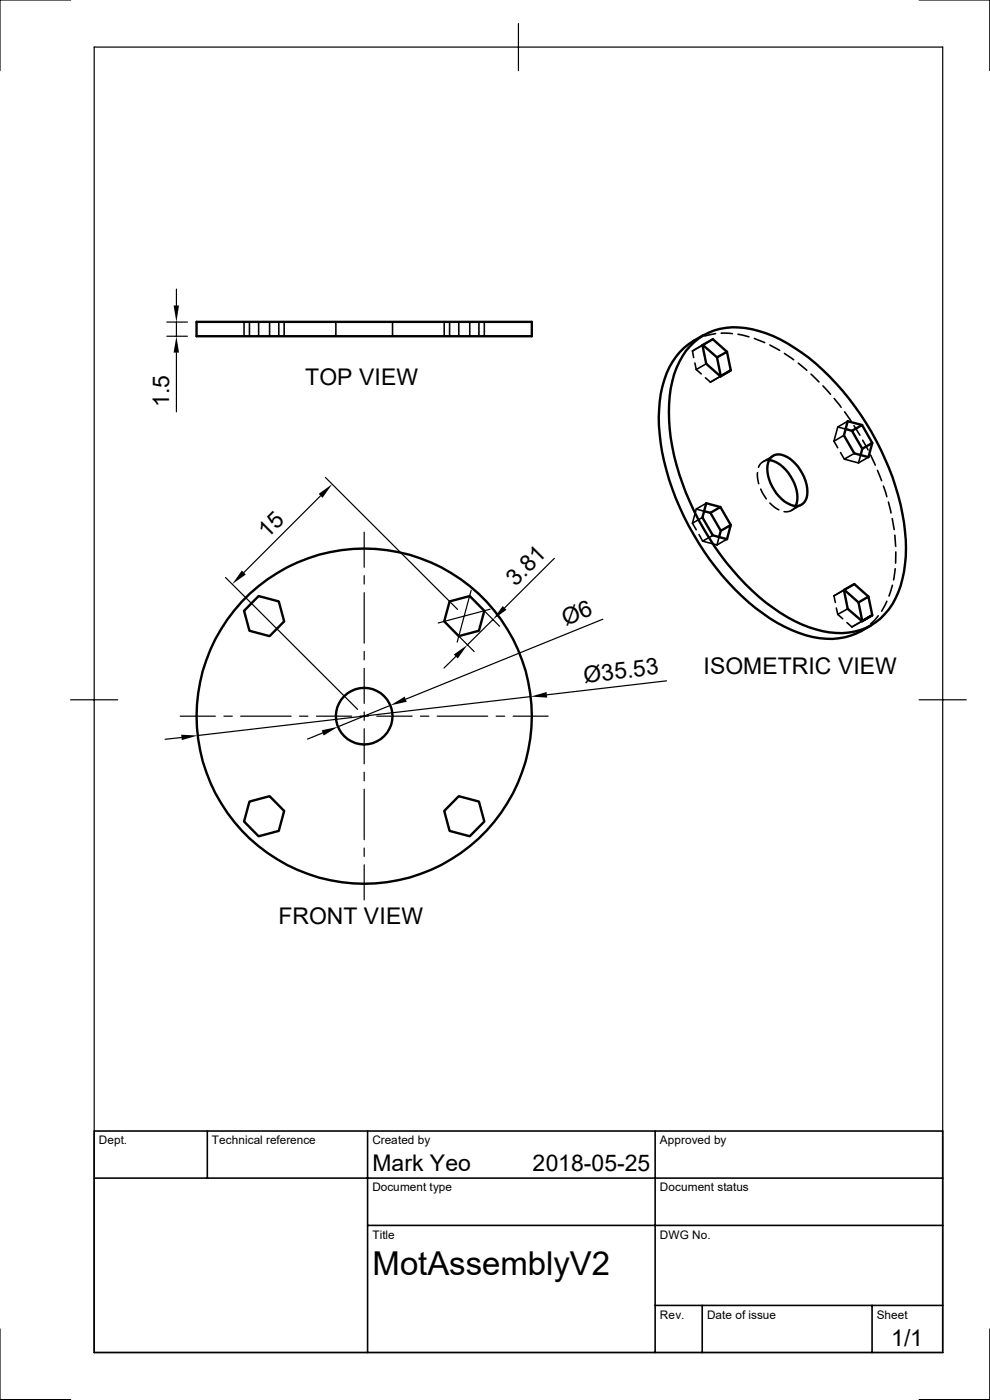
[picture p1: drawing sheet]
<svg xmlns="http://www.w3.org/2000/svg" width="210mm" height="297mm" viewBox="0 0 210 297" stroke-linecap="round" stroke-linejoin="round" font-family="sans-serif">
<g fill="none" stroke="#000" stroke-width=".51">
<path d="M41.7 68.3h71.1v3h-71.1zM146.3 73.5a13.1 13.1 0 0 1 13.3-3.6 34.2 34.2 0 0 1 16.3 9.9 57.5 57.5 0 0 1 16.1 32.9 25 25 0 0 1-2.7 15.5 12.7 12.7 0 0 1-13.4 6 30.1 30.1 0 0 1-14.9-7.6 57.6 57.6 0 0 1-18.9-35.6 26.6 26.6 0 0 1 2-14.2l1.4-2.3zM149.1 73.2l3 2.6M149.3 71.1a15.3 15.3 0 0 0-8.8 10.9 39.2 39.2 0 0 0 2.1 21.7 56.4 56.4 0 0 0 20.7 27.5 24.7 24.7 0 0 0 13.2 4.4 15.3 15.3 0 0 0 8.3-2.9M152.1 75.8l2.1-1.2 .8 4-2.1 1.2zM152.9 79.8h-.1M154.2 74.6l-3-2.6-2.2 1.2 .8 4 3 2.6M155 78.6l-2.2 1.2M163.2 97.6a7.6 7.6 0 0 1 5.3 4.9l.3 .8a5.6 5.6 0 0 1 0 4.1M163.4 97.2a2.65 2.65 0 0 1 3.6-.2 9.2 9.2 0 0 1 4.2 8 2.5 2.5 0 0 1-1.5 2.2 2.5 2.5 0 0 1-2.7-.4 9.1 9.1 0 0 1-4.2-8zM179.4 91l1.3 .4M180.7 91.4l2.2-1.2 2.1 3.8-2.1 1.2z"/>
<path d="M182.9 90.2l-3.1-.8-.8 3 2.2 3.8 3 .8 .8-3M182.9 95.2l-.3 1.3M149.4 108.5l1.3 .3M150.7 108.8l2.1-1.2 2.2 3.8M152.8 107.6l-3-.8-.8 3 2.2 3.8 3 .8 .8-3-2.1 1.2-2.2-3.8M152.9 112.6l-.4 1.4M54.9 126.4l4.2 1.2 1.2 4.2-3.1 3.2-4.3-1.2-1.1-4.2zM95.4 127.6l4.3-1.2 3 3.2-1.1 4.2-4.3 1.2-3.1-3.2zM179.1 125.1l3 2.7M182.1 127.8l.8 3.9 2.1-1.2-2.1 1.3M182.1 127.8l2.1-1.2 .8 3.9M182.9 131.7l-.1 .1"/>
<path d="M184.2 126.6l-3-2.7-2.2 1.3 .8 4 3.1 2.6M52.9 170.1l4.3-1.2 3.1 3.1-1.2 4.3-4.2 1.1-3.1-3.1zM97.3 168.9l4.3 1.2 1.1 4.2-3 3.1-4.3-1.1-1.2-4.3z"/>
<circle cx="77.2" cy="151.9" r="6"/>
<circle cx="77.3" cy="151.9" r="35.5"/>
</g>
<g fill="none" stroke="#000" stroke-width=".34">
<path d="M51.8 68.3v3M52.9 68.3v3M54.9 68.3v3M57.2 68.3v3M59.1 68.3v3M60.3 68.3v3M71.2 68.3v3M83.3 68.3v3M94.2 68.3v3M95.4 68.3v3M97.3 68.3v3M99.7 68.3v3"/>
<path d="M101.6 68.3v3M102.7 68.3v3M146.9 74.5l.3 1.4M147.4 77l.3 1.4M147.7 78.4l1.1 .9M148.4 71.7l-1.2 .6M149 73.2l-2.1 1.3M149.1 73.2h.1M149.8 77.2l-2.1 1.2M151.2 72l-4.3 2.5M151.8 70.8l-2.3 .5M152.8 79.8l-2.1 1.3-1.1-1"/>
<path d="M153 70.7l2.4 .1M156.5 70.9l2.4 .6M160 71.8l2.2 .9M163.3 73.2l2.1 1.1M166.4 75l2 1.3M169.3 77l1.9 1.6M172 79.4l1.7 1.6M163.2 97.6a2.23 2.23 0 0 0-2.3 1.5M164 96.7l-2.1 1.2M174.6 81.9l1.6 1.8M176.9 93.6l.8 1.4M177 84.5l1.4 1.9"/>
<path d="M177.7 90.6l1.7 .4M178.3 96l.8 1.4M179 92.4l-2.1 1.2M179.2 87.4l1.3 1.9M179.8 89.4l-2.1 1.2-.8 3M181.1 90.3l1.3 2M181.2 96.2l-2.1 1.2 3 .8M182.6 96.5l-.5 1.7M183 93.4l1.1 2.1M184.2 97l-2.1 1.2M184.7 96.5l1 2.2M186.1 99.8l.9 2.2"/>
<path d="M146.9 111l.8 1.4M147.7 108l1.7 .5M148.3 113.4l.8 1.4M149 109.8l-2.1 1.2M149.8 106.8l-2.1 1.2-.8 3M151.2 113.6l-2.1 1.2 3 .8M152.5 114l-.4 1.6M154.2 114.4l-2.1 1.2M160.7 100.3v1l.3 1.3M161.4 103.8l1.2 2M163.3 106.7l1 .9 .9 .6M168.8 107.4a2.19 2.19 0 0 1-2.5 1.1"/>
<path d="M170 107.1l-2.1 1.2M187.4 103.1l.7 2.3M188.5 106.5l.5 2.3M189.3 110l.4 2.4M189.8 113.5l.2 2.4M190 117.1v2.4M176.9 126.4l.3 1.4M177.4 129l.3 1.3M179 125.2l-2.1 1.2M179.1 125.1h.1M179.8 129.2l-2.1 1.1 1.1 1M181.2 123.9l-4.3 2.5"/>
<path d="M182.9 131.8l-2.2 1.2-1-.9M183.8 133.1l-1.1 .8M186.3 130.6l-1.6 1.8M188.1 127.6l-1.1 2.1M189.3 124.2l-.7 2.2M189.9 120.6l-.3 2.4M20 239.9h180v47h-180zM44 239.9v10M78 239.9v47M139 239.9v47M20 249.9h180M78 260h122"/>
<path d="M139 276.9h61M149 276.9v10M185 276.9v10"/>
</g>
<g fill="none" stroke="#000" stroke-width=".25">
<path d="M15 0h-15v15M20 10h180v276.9h-180zM110 5v10M195 0h15v15M35.4 68.3h4.4M35.4 71.3h4.4M37.4 61.3v3.5M37.4 68.3v3M37.4 74.8v12.6M68 105.2l-16.3 16.3M69 101.3l28.1 28M77.3 112.9v7.5"/>
<path d="M117.6 118.4l-10.5 10.5M47.8 122.5l28.1 28M77.3 122.1v1.8M77.3 125.7v10.7M77.3 138.2v1.8M95.6 133.3l5 4.9M96.7 139.3l-2.5 2.4M99.9 125.2l-2.9 11zM101 127.9l5 4.9M104 129.2l-11 3M104.6 131.4l-5.5 5.4M127.9 131.4l-41.8 16.9"/>
<path d="M15 148.5h10M38.2 151.9h7.5M38.5 156.5l-3.5 .3M47.5 151.9h1.8M51.1 151.9h10.7M63.5 151.9h1.8M67.1 151.9h7.5M68.5 155.5l-3.3 1.3M76.4 151.9h1.7M77.3 151v1.8M77.3 154.6v7.5M77.3 141.8v7.4"/>
<path d="M79.9 151.9h7.5M82.8 149.6l-11.1 4.6M89.2 151.9h1.8M92.8 151.9h10.7M105.2 151.9h1.9M108.8 151.9h7.5M112.6 147.8l-70.6 8.2M141.4 144.4l-25.4 3M195 148.5h10M77.3 163.8v1.9M77.3 167.4v10.7M77.3 179.9v1.8"/>
<path d="M77.3 183.5v7.4M0 281.9v15h15M210 281.9v15h-15"/>
</g>
<path d="M36.8 64.8h1.2l-.6 3.5zM37.4 71.3l.6 3.5h-1.2zM67.6 104.8l2.9-2.1-2.1 2.9zM51.3 121l.9 .9-2.9 2zM96.3 138.9l2.8-2.1-2 2.9zM106.6 128.6l.8 .8-2.8 2zM38.4 155.9l3.6 .1-3.4 1zM68.2 154.9l3.5-.7-3 1.8zM82.8 149.6l3.1-1.8 .4 1.1zM112.6 147.8l3.4-1 .1 1.2z" fill="#000"/>
<text font-size="7" x="79" y="270.5">MotAssemblyV2</text>
<g font-size="4.9">
<text x="64.8" y="81.7">TOP VIEW</text>
<text x="35.9" y="86.4" transform="rotate(-90 35.9 86.4)">1.5</text>
<text x="56.7" y="114.3" transform="rotate(-45 56.7 114.3)">15</text>
<text x="109.3" y="124.5" transform="rotate(-45 109.3 124.5)">3.81</text>
<text x="120" y="132.8" transform="rotate(-22 120 132.8)">Ø6</text>
<text x="149.3" y="143">ISOMETRIC VIEW</text>
<text x="124" y="144.8" transform="rotate(-7 124 144.8)">Ø35.53</text>
<text x="59.1" y="196.1">FRONT VIEW</text>
<text x="79" y="248.5">Mark Yeo</text>
<text x="113" y="248.5">2018-05-25</text>
<text x="189.1" y="285.6">1/1</text>
</g>
<g font-size="2.5">
<text x="21" y="242.7">Dept.</text>
<text x="45" y="242.7">Technical reference</text>
<text x="79" y="242.7">Created by</text>
<text x="140" y="242.7">Approved by</text>
<text x="79" y="252.8">Document type</text>
<text x="140" y="252.8">Document status</text>
<text x="79" y="262.8">Title</text>
<text x="140" y="262.8">DWG No.</text>
<text x="140" y="279.7">Rev.</text>
<text x="150" y="279.7">Date of issue</text>
<text x="186" y="279.7">Sheet</text>
</g>
</svg>
